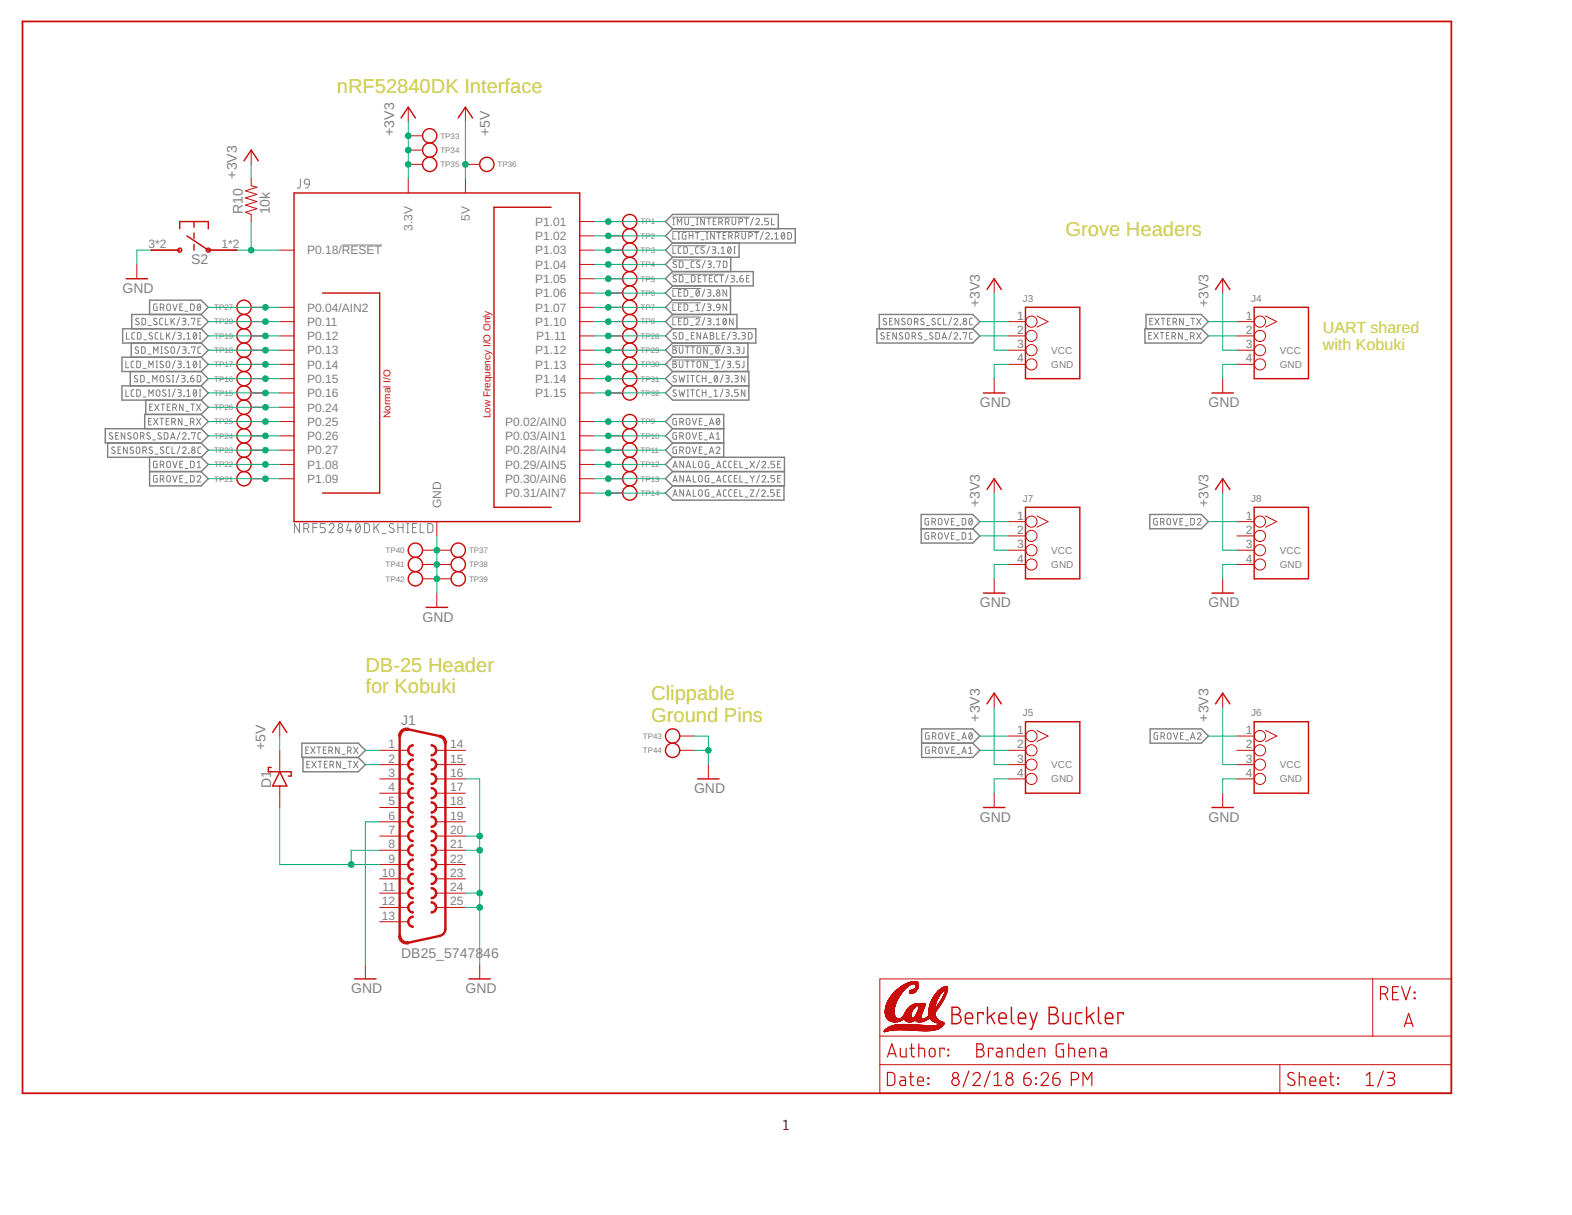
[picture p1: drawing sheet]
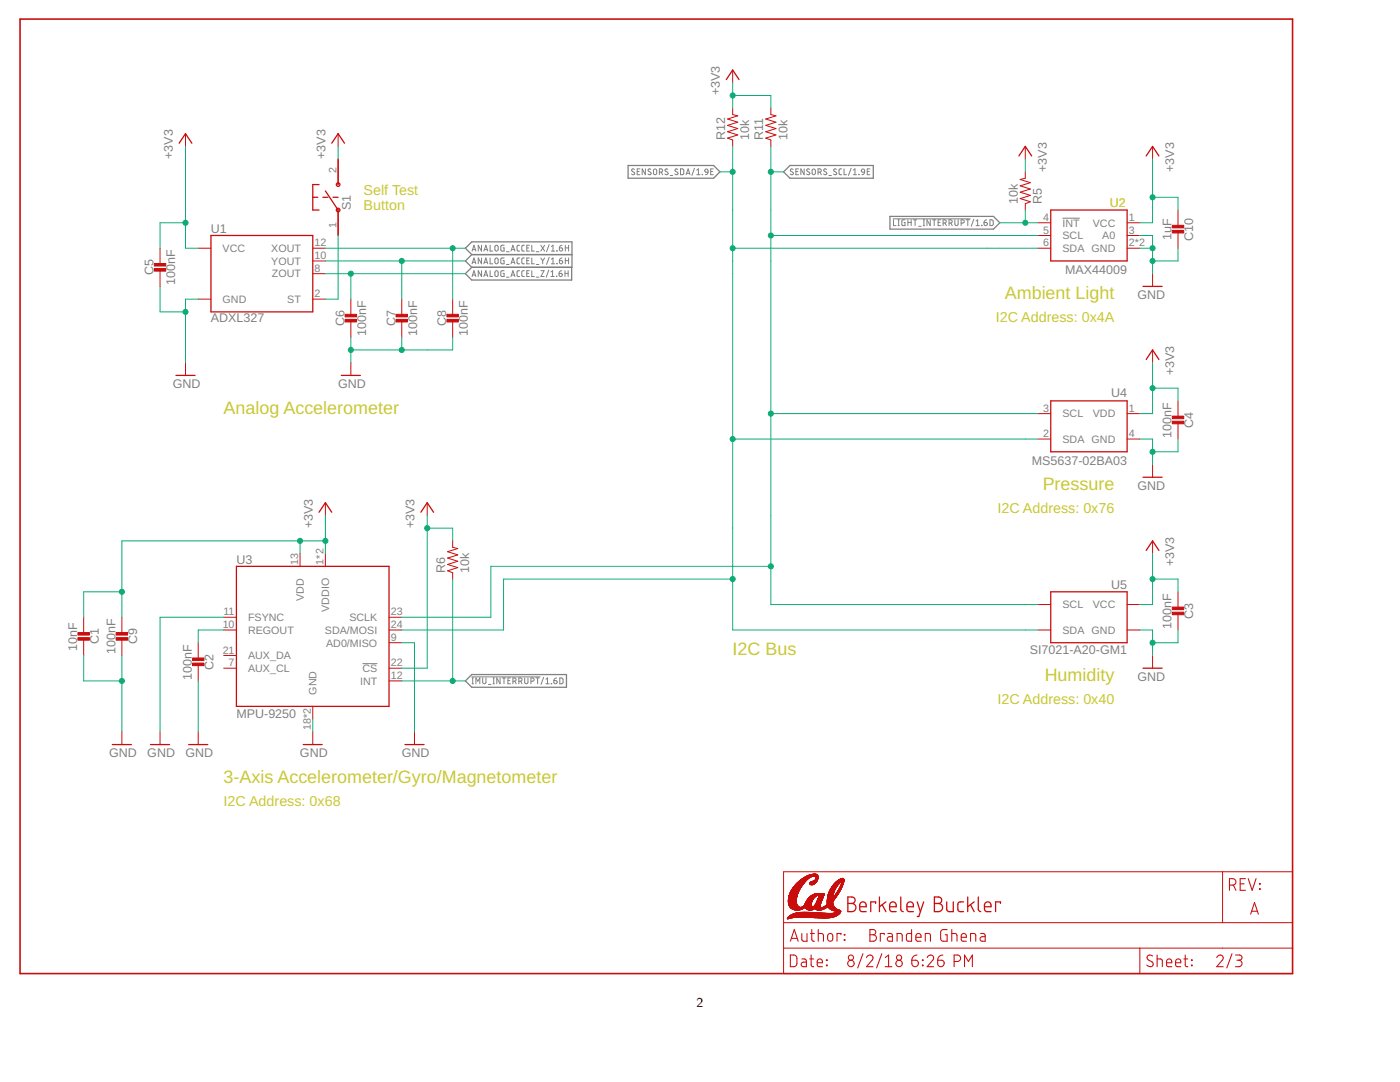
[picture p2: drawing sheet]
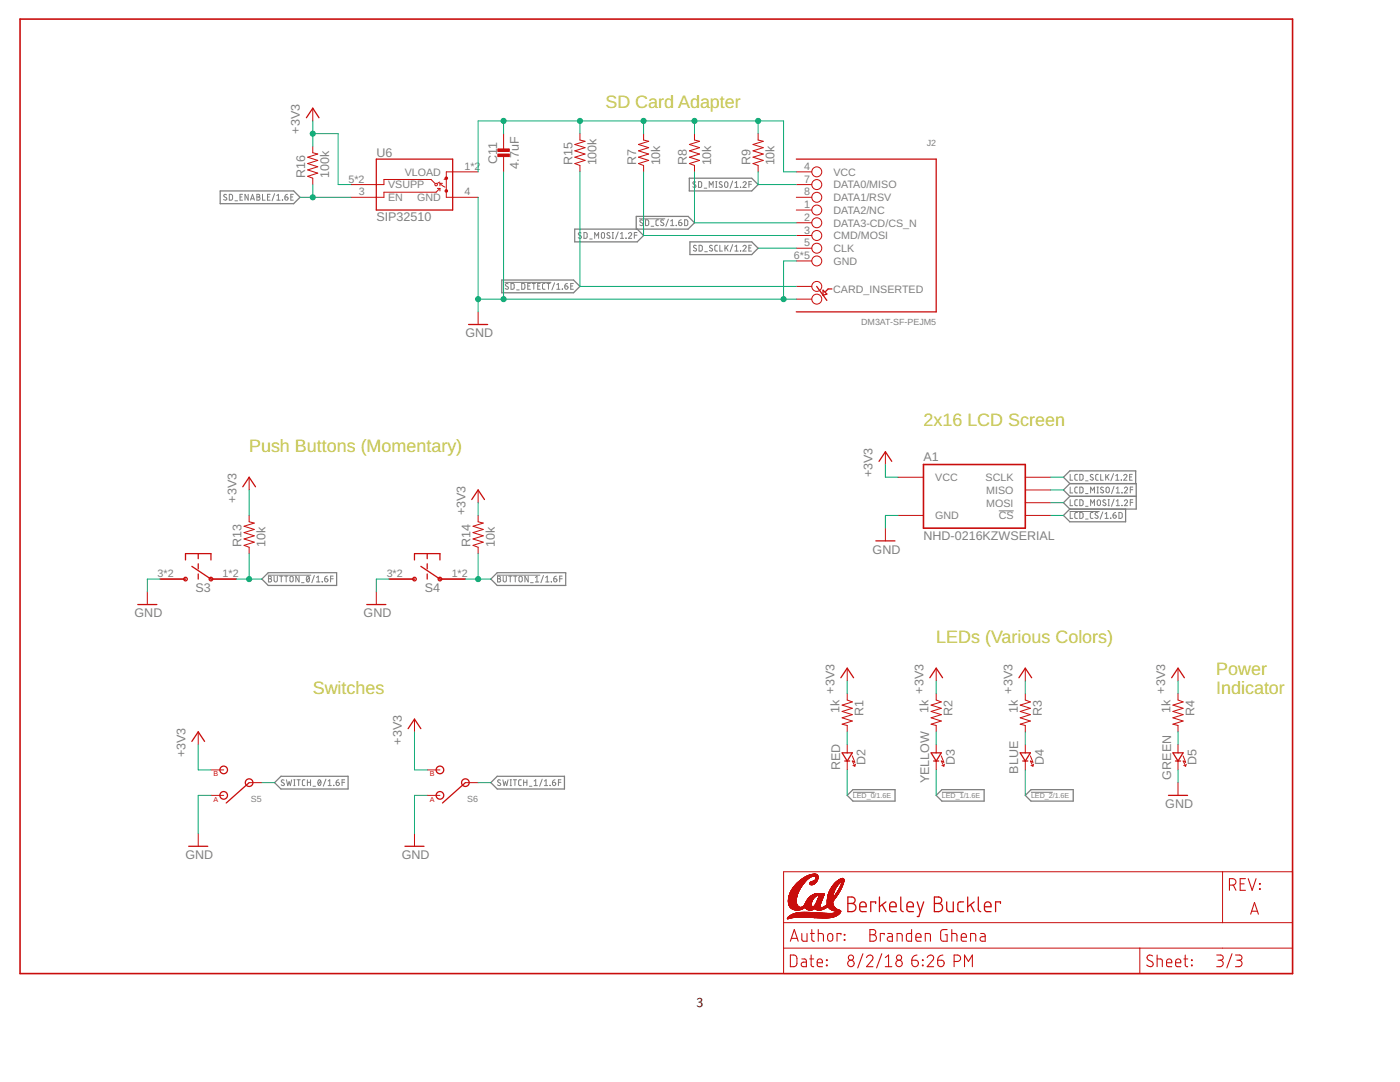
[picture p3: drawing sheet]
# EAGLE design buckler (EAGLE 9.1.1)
AUTHOR: Branden Ghena; REV: A; TITLE: Berkeley Buckler

## Sheet 1 of 3: Headers
U$1 (LETTER_L_CAL): HEIGHT: 8.5in; WIDTH: 11in

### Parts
D1  DIODE_SCHOTTKYSOD323  [SOD323]
J1  DB25_5747846  [DB25_5747846]
J3  4P-2.0  GROVE-CONNECTOR-DIP(4P-2.0)  [HW4-2.0]
J4  4P-2.0  GROVE-CONNECTOR-DIP(4P-2.0)  [HW4-2.0]
J5  4P-2.0  GROVE-CONNECTOR-DIP(4P-2.0)  [HW4-2.0]
J6  4P-2.0  GROVE-CONNECTOR-DIP(4P-2.0)  [HW4-2.0]
J7  4P-2.0  GROVE-CONNECTOR-DIP(4P-2.0)  [HW4-2.0]
J8  4P-2.0  GROVE-CONNECTOR-DIP(4P-2.0)  [HW4-2.0]
J9  NRF52840DK_SHIELD  [NRF52840DK_SHIELD]
R10  10k  RESISTOR0402_RES  [0402_RES]
S2  PTS645SM43SMTR92  [PTS645]
TP1  TEST_POINT_0.040IN  [TESTPOINT_0.040IN]
TP2  TEST_POINT_0.040IN  [TESTPOINT_0.040IN]
TP3  TEST_POINT_0.040IN  [TESTPOINT_0.040IN]
TP4  TEST_POINT_0.040IN  [TESTPOINT_0.040IN]
TP5  TEST_POINT_0.040IN  [TESTPOINT_0.040IN]
TP6  TEST_POINT_0.040IN  [TESTPOINT_0.040IN]
TP7  TEST_POINT_0.040IN  [TESTPOINT_0.040IN]
TP8  TEST_POINT_0.040IN  [TESTPOINT_0.040IN]
TP9  TEST_POINT_0.040IN  [TESTPOINT_0.040IN]
TP10  TEST_POINT_0.040IN  [TESTPOINT_0.040IN]
TP11  TEST_POINT_0.040IN  [TESTPOINT_0.040IN]
TP12  TEST_POINT_0.040IN  [TESTPOINT_0.040IN]
TP13  TEST_POINT_0.040IN  [TESTPOINT_0.040IN]
TP14  TEST_POINT_0.040IN  [TESTPOINT_0.040IN]
TP15  TEST_POINT_0.040IN  [TESTPOINT_0.040IN]
TP16  TEST_POINT_0.040IN  [TESTPOINT_0.040IN]
TP17  TEST_POINT_0.040IN  [TESTPOINT_0.040IN]
TP18  TEST_POINT_0.040IN  [TESTPOINT_0.040IN]
TP19  TEST_POINT_0.040IN  [TESTPOINT_0.040IN]
TP20  TEST_POINT_0.040IN  [TESTPOINT_0.040IN]
TP21  TEST_POINT_0.040IN  [TESTPOINT_0.040IN]
TP22  TEST_POINT_0.040IN  [TESTPOINT_0.040IN]
TP23  TEST_POINT_0.040IN  [TESTPOINT_0.040IN]
TP24  TEST_POINT_0.040IN  [TESTPOINT_0.040IN]
TP25  TEST_POINT_0.040IN  [TESTPOINT_0.040IN]
TP26  TEST_POINT_0.040IN  [TESTPOINT_0.040IN]
TP27  TEST_POINT_0.040IN  [TESTPOINT_0.040IN]
TP28  TEST_POINT_0.040IN  [TESTPOINT_0.040IN]
TP29  TEST_POINT_0.040IN  [TESTPOINT_0.040IN]
TP30  TEST_POINT_0.040IN  [TESTPOINT_0.040IN]
TP31  TEST_POINT_0.040IN  [TESTPOINT_0.040IN]
TP32  TEST_POINT_0.040IN  [TESTPOINT_0.040IN]
TP33  TEST_POINT_0.040IN  [TESTPOINT_0.040IN]
TP34  TEST_POINT_0.040IN  [TESTPOINT_0.040IN]
TP35  TEST_POINT_0.040IN  [TESTPOINT_0.040IN]
TP36  TEST_POINT_0.040IN  [TESTPOINT_0.040IN]
TP37  TEST_POINT_0.040IN  [TESTPOINT_0.040IN]
TP38  TEST_POINT_0.040IN  [TESTPOINT_0.040IN]
TP39  TEST_POINT_0.040IN  [TESTPOINT_0.040IN]
TP40  TEST_POINT_0.040IN  [TESTPOINT_0.040IN]
TP41  TEST_POINT_0.040IN  [TESTPOINT_0.040IN]
TP42  TEST_POINT_0.040IN  [TESTPOINT_0.040IN]
TP43  TEST_POINT_0.078IN  [TESTPOINT_0.078IN]
TP44  TEST_POINT_0.078IN  [TESTPOINT_0.078IN]

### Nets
!BUTTON_0: J9.P1.12 TP29.TESTPOINT ; also sheet 3
!BUTTON_1: J9.P1.13 TP30.TESTPOINT ; also sheet 3
!IMU_INTERRUPT: J9.P1.01 TP1.TESTPOINT ; also sheet 2
!LCD_CS: J9.P1.03 TP3.TESTPOINT ; also sheet 3
!LED_0: J9.P1.06 TP6.TESTPOINT ; also sheet 3
!LED_1: J9.P1.07 TP7.TESTPOINT ; also sheet 3
!LED_2: J9.P1.10 TP8.TESTPOINT ; also sheet 3
!LIGHT_INTERRUPT: J9.P1.02 TP2.TESTPOINT ; also sheet 2
!SD_CS: J9.P1.04 TP4.TESTPOINT ; also sheet 3
!SD_DETECT: J9.P1.05 TP5.TESTPOINT ; also sheet 3
+3V3: J3.3 J4.3 J5.3 J6.3 J7.3 J8.3 J9.3.3V@0(3.3V) J9.3.3V@1(3.3V) J9.3.3V@2(3.3V) R10.2 TP33.TESTPOINT TP34.TESTPOINT TP35.TESTPOINT ; also sheet 2,3
+5V: D1.P$1(CATHODE) J9.5V TP36.TESTPOINT
ANALOG_ACCEL_X: J9.P0.29(P0.29/AIN5) TP12.TESTPOINT ; also sheet 2
ANALOG_ACCEL_Y: J9.P0.30(P0.30/AIN6) TP13.TESTPOINT ; also sheet 2
ANALOG_ACCEL_Z: J9.P0.31(P0.31/AIN7) TP14.TESTPOINT ; also sheet 2
EXTERN_RX: J1.1 J4.2 J9.P0.25 TP25.TESTPOINT
EXTERN_TX: J1.2 J4.1 J9.P0.24 TP26.TESTPOINT
GND: J1.6 J1.16 J1.20 J1.21 J1.24 J1.25 J3.4 J4.4 J5.4 J6.4 J7.4 J8.4 J9.GND@0(GND) J9.GND@1(GND) J9.GND@2(GND) J9.GND@3(GND) S2.3 S2.4 TP37.TESTPOINT TP38.TESTPOINT TP39.TESTPOINT TP40.TESTPOINT TP41.TESTPOINT TP42.TESTPOINT TP43.1(TESTPOINT) TP44.1(TESTPOINT) ; also sheet 2,3
GROVE_A0: J5.1 J9.P0.02(P0.02/AIN0) TP9.TESTPOINT
GROVE_A1: J5.2 J9.P0.03(P0.03/AIN1) TP10.TESTPOINT
GROVE_A2: J6.1 J9.P0.28(P0.28/AIN4) TP11.TESTPOINT
GROVE_D0: J7.1 J9.P0.04(P0.04/AIN2) TP27.TESTPOINT
GROVE_D1: J7.2 J9.P1.08 TP22.TESTPOINT
GROVE_D2: J8.1 J9.P1.09 TP21.TESTPOINT
LCD_MISO: J9.P0.14 TP17.TESTPOINT ; also sheet 3
LCD_MOSI: J9.P0.16 TP15.TESTPOINT ; also sheet 3
LCD_SCLK: J9.P0.12 TP19.TESTPOINT ; also sheet 3
N$1: J9.P0.18(P0.18/!RESET) R10.1 S2.1 S2.2
N$2: D1.P$2(ANODE) J1.8 J1.9
SD_ENABLE: J9.P1.11 TP28.TESTPOINT ; also sheet 3
SD_MISO: J9.P0.13 TP18.TESTPOINT ; also sheet 3
SD_MOSI: J9.P0.15 TP16.TESTPOINT ; also sheet 3
SD_SCLK: J9.P0.11 TP20.TESTPOINT ; also sheet 3
SENSORS_SCL: J3.1 J9.P0.27 TP23.TESTPOINT ; also sheet 2
SENSORS_SDA: J3.2 J9.P0.26 TP24.TESTPOINT ; also sheet 2
SWITCH_0: J9.P1.14 TP31.TESTPOINT ; also sheet 3
SWITCH_1: J9.P1.15 TP32.TESTPOINT ; also sheet 3
Unconnected: J1.3 J1.4 J1.5 J1.7 J1.10 J1.11 J1.12 J1.13 J1.14 J1.15 J1.17 J1.18 J1.19 J1.22 J1.23 J6.2 J8.2

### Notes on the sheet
- nRF52840DK Interface
- Grove Headers
- UART shared
  with Kobuki
- DB-25 Header
  for Kobuki
- Clippable
  Ground Pins

## Sheet 2 of 3: Sensors
U$2 (LETTER_L_CAL): HEIGHT: 8.5in; WIDTH: 11in

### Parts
C1  10nF  CAPACITOR0402_CAP  [0402_CAP]
C2  100nF  CAPACITOR0402_CAP  [0402_CAP]
C3  100nF  CAPACITOR0402_CAP  [0402_CAP]
C4  100nF  CAPACITOR0402_CAP  [0402_CAP]
C5  100nF  CAPACITOR0402_CAP  [0402_CAP]
C6  100nF  CAPACITOR0402_CAP  [0402_CAP]
C7  100nF  CAPACITOR0402_CAP  [0402_CAP]
C8  100nF  CAPACITOR0402_CAP  [0402_CAP]
C9  100nF  CAPACITOR0402_CAP  [0402_CAP]
C10  1uF  CAPACITOR0402_CAP  [0402_CAP]
R5  10k  RESISTOR0402_RES  [0402_RES]
R6  10k  RESISTOR0402_RES  [0402_RES]
R11  10k  RESISTOR0402_RES  [0402_RES]
R12  10k  RESISTOR0402_RES  [0402_RES]
S1  B3U-1000P  [B3U-1000P]
U1  ADXL327  [LFCSP-16]
U2  MAX44009  [UDFN-6-EXPOSED]
U3  MPU-9250  [QFN-24/3MM]
U4  MS5637-02BA03  [4-SMD]
U5  SI7021-A20-GM1  [DFN-6/3MM]

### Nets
!IMU_INTERRUPT: R6.1 U3.12(INT) ; also sheet 1
!LIGHT_INTERRUPT: R5.1 U2.4(!INT) ; also sheet 1
+3V3: C1.1 C3.1 C4.1 C5.1 C9.1 C10.1 R5.2 R6.2 R11.2 R12.2 S1.2 U1.14(VCC) U1.15(VCC) U2.1(VCC) U3.1(VDDIO) U3.8(VDDIO) U3.13(VDD) U3.22(!CS) U4.1(VDD) U5.5(VCC) ; also sheet 1,3
ANALOG_ACCEL_X: C8.1 U1.12(XOUT) ; also sheet 1
ANALOG_ACCEL_Y: C7.1 U1.10(YOUT) ; also sheet 1
ANALOG_ACCEL_Z: C6.1 U1.8(ZOUT) ; also sheet 1
GND: C1.2 C2.2 C3.2 C4.2 C5.2 C6.2 C7.2 C8.2 C9.2 C10.2 U1.3(GND) U1.5(GND) U1.6(GND) U1.7(GND) U2.2(GND) U2.3(A0) U2.EP(GND) U3.9(AD0/MISO) U3.11(FSYNC) U3.18(GND) U3.20(GND) U4.4(GND) U5.2(GND) ; also sheet 1,3
N$7: S1.1 U1.2(ST)
N$19: C2.1 U3.10(REGOUT)
SENSORS_SCL: R11.1 U2.5(SCL) U3.23(SCLK) U4.3(SCL) U5.6(SCL) ; also sheet 1
SENSORS_SDA: R12.1 U2.6(SDA) U3.24(SDA/MOSI) U4.2(SDA) U5.1(SDA) ; also sheet 1
Unconnected: U3.7(AUX_CL) U3.21(AUX_DA)

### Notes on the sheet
- Self Test
  Button
- Ambient Light
- I2C Address: 0x4A
- Analog Accelerometer
- Pressure
- I2C Address: 0x76
- I2C Bus
- Humidity
- I2C Address: 0x40
- 3-Axis Accelerometer/Gyro/Magnetometer
- I2C Address: 0x68

## Sheet 3 of 3: Other Peripherals
U$3 (LETTER_L_CAL): HEIGHT: 8.5in; WIDTH: 11in

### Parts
A1  NHD-0216KZWSERIAL  [NHD-0216KZW]
C11  4.7uF  CAPACITOR0402_CAP  [0402_CAP]
D2  RED  LED0603  [LED-0603]
D3  YELLOW  LED0603  [LED-0603]
D4  BLUE  LED0603  [LED-0603]
D5  GREEN  LED0603  [LED-0603]
J2  DM3AT-SF-PEJM5  [DM3AT-SF-PEJM5]
R1  1k  RESISTOR0402_RES  [0402_RES]
R2  1k  RESISTOR0402_RES  [0402_RES]
R3  1k  RESISTOR0402_RES  [0402_RES]
R4  1k  RESISTOR0402_RES  [0402_RES]
R7  10k  RESISTOR0402_RES  [0402_RES]
R8  10k  RESISTOR0402_RES  [0402_RES]
R9  10k  RESISTOR0402_RES  [0402_RES]
R13  10k  RESISTOR0402_RES  [0402_RES]
R14  10k  RESISTOR0402_RES  [0402_RES]
R15  100k  RESISTOR0402_RES  [0402_RES]
R16  100k  RESISTOR0402_RES  [0402_RES]
S3  PTS645SM43SMTR92  [PTS645]
S4  PTS645SM43SMTR92  [PTS645]
S5  TE_SSA12/SPDT  [TE_SSA12/SPDT]
S6  TE_SSA12/SPDT  [TE_SSA12/SPDT]
U6  SIP32510  [TSOT23-6]

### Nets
!BUTTON_0: R13.1 S3.1 S3.2 ; also sheet 1
!BUTTON_1: R14.1 S4.1 S4.2 ; also sheet 1
!LCD_CS: A1.16(!CS) ; also sheet 1
!LED_0: D2.C(CATHODE) ; also sheet 1
!LED_1: D3.C(CATHODE) ; also sheet 1
!LED_2: D4.C(CATHODE) ; also sheet 1
!SD_CS: J2.2(DATA3-CD/CS_N) R8.1 ; also sheet 1
!SD_DETECT: J2.A R15.1 ; also sheet 1
+3V3: A1.2(VCC) R1.1 R2.1 R3.1 R4.1 R13.2 R14.2 R16.2 S5.2(B) S6.2(B) U6.5(VSUPP) U6.6(VSUPP) ; also sheet 1,2
GND: A1.1(GND) C11.2 D5.C(CATHODE) J2.6(GND) J2.B J2.MOUNT0(GND) J2.MOUNT1(GND) J2.MOUNT2(GND) J2.MOUNT3(GND) S3.3 S3.4 S4.3 S4.4 S5.1(A) S6.1(A) U6.4(GND) ; also sheet 1,2
LCD_MISO: A1.13(MISO) ; also sheet 1
LCD_MOSI: A1.14(MOSI) ; also sheet 1
LCD_SCLK: A1.12(SCLK) ; also sheet 1
N$3: D5.A(ANODE) R4.2
N$4: D4.A(ANODE) R3.2
N$5: D3.A(ANODE) R2.2
N$18: C11.1 J2.4(VCC) R7.2 R8.2 R9.2 R15.2 U6.1(VLOAD) U6.2(VLOAD)
N$25: D2.A(ANODE) R1.2
SD_ENABLE: R16.1 U6.3(EN) ; also sheet 1
SD_MISO: J2.7(DATA0/MISO) R9.1 ; also sheet 1
SD_MOSI: J2.3(CMD/MOSI) R7.1 ; also sheet 1
SD_SCLK: J2.5(CLK) ; also sheet 1
SWITCH_0: S5.IN ; also sheet 1
SWITCH_1: S6.IN ; also sheet 1
Unconnected: J2.1(DATA2/NC) J2.8(DATA1/RSV)

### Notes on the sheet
- SD Card Adapter
- 2x16 LCD Screen
- Push Buttons (Momentary)
- LEDs (Various Colors)
- Switches
- Power
  Indicator

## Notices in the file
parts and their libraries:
SparkFun-Aesthetics: Licensing: Creative Commons ShareAlike 4.0 International - https://creativecommons.org/licenses/by-sa/4.0
